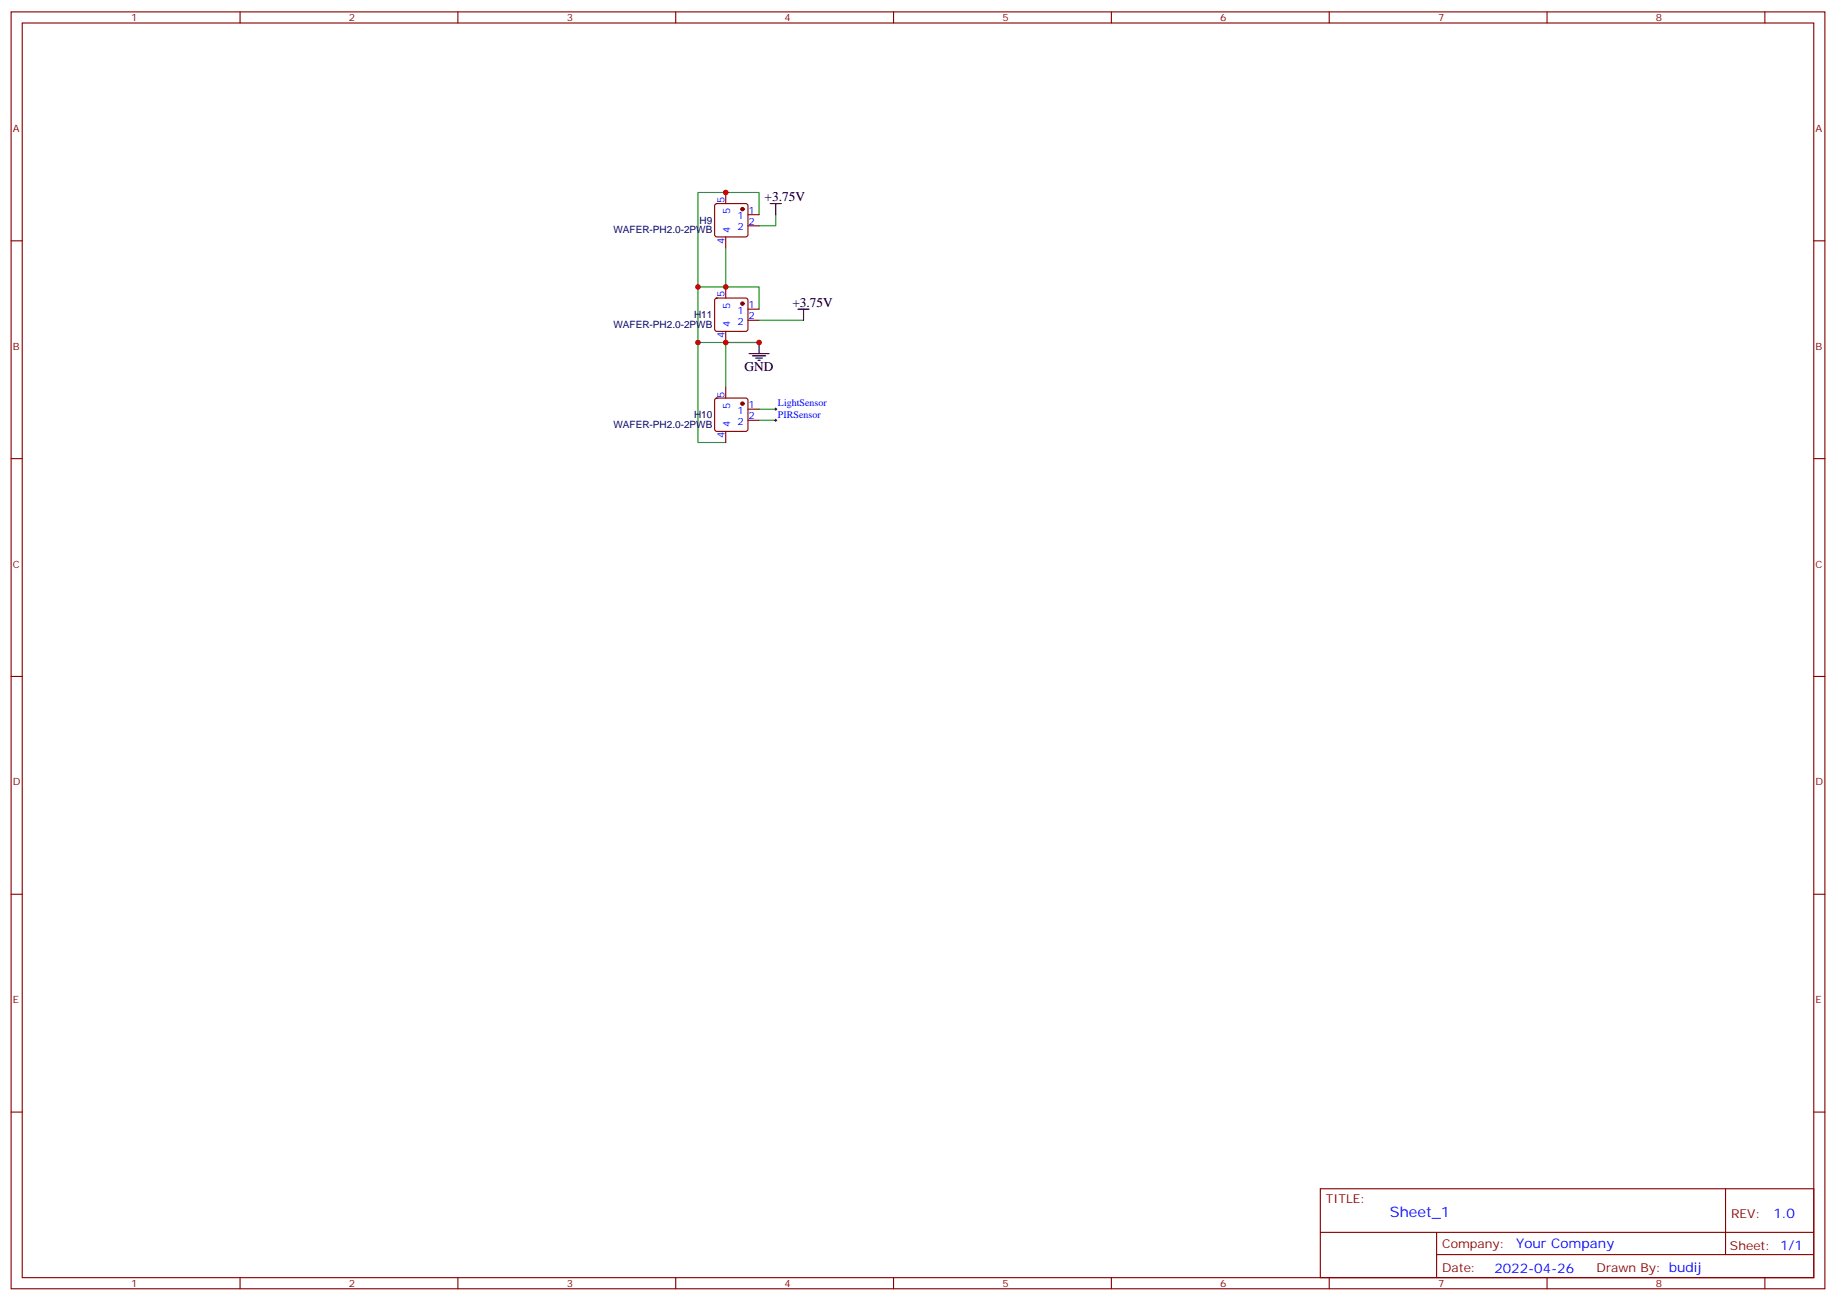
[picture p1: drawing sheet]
<svg xmlns="http://www.w3.org/2000/svg" width="583mm" height="413mm" viewBox="0 0 583 413" stroke-linecap="round" stroke-linejoin="round" font-family="sans-serif">
<g fill="none" stroke="#870000" stroke-width=".35">
<path d="M3.5 3.8h575.8v405.3h-575.8zM7.1 7.3h568.6v398.3h-568.6zM76.2 3.8v3.5M145.3 3.8v3.5M214.5 3.8v3.5M283.6 3.8v3.5M352.8 3.8v3.5M421.9 3.8v3.5M491.1 3.8v3.5M560.2 3.8v3.5M3.5 76.4h3.6M227.1 64.8l.4-.2h9.2l.5 .2 .2 .5v9.2l-.2 .5-.5 .2h-9.2l-.5-.2-.2-.5v-9.2z"/>
<path d="M230.4 61.1v3.5M230.4 75.2v3.5M237.4 68.2h3.5M237.4 71.7h3.5M575.7 76.4h3.6M227.1 94.8l.4-.2h9.2l.5 .2 .2 .5v9.2l-.2 .5-.5 .2h-9.2l-.5-.2-.2-.5v-9.2zM230.4 91.1v3.5M237.4 98.1h3.5M230.4 105.2v3.5M237.4 101.7h3.5M227.1 126.6l.4-.2h9.2l.5 .2 .2 .5v9.1l-.2 .5-.5 .2h-9.2l-.5-.2-.2-.5v-9.1zM230.4 122.8v3.6"/>
<path d="M230.4 136.9v3.6M237.4 129.9h3.5M237.4 133.4h3.5M3.5 145.6h3.6M575.7 145.6h3.6M3.5 214.7h3.6M575.7 214.7h3.6M3.5 283.9h3.6M575.7 283.9h3.6M3.5 353h3.6M575.7 353h3.6M419.1 377.4h156.6v28.2h-156.6z"/>
<path d="M547.7 377.4v20.9M419.1 391.2h156.5M456 398.3h119.6M456 391.2v14.1M76.2 405.6v3.5M145.3 405.6v3.5M214.5 405.6v3.5M283.6 405.6v3.5M352.8 405.6v3.5M421.9 405.6v3.5M491.1 405.6v3.5M560.2 405.6v3.5"/>
</g>
<path d="M230.4 78.7v12.4h-8.9v17.6h19.4h-10.5v14.1M240.9 68.2v-7.1h-19.4v30M246.2 68.2v3.5h-5.3M230.4 91.1h10.5v7M221.5 108.7v31.8h8.9M240.9 101.7h14.2M240.9 129.9h5.3M240.9 133.4h5.3" fill="none" stroke="#008700" stroke-width=".35"/>
<path d="M244.5 64.6h3.5M246.2 64.6v3.6M253.3 98.1h3.5M255.1 98.1v3.6M237.8 112.3h6.3M238.8 113h4.3M239.9 113.7h2.1M240.6 114.4h.7M240.9 108.7v3.6" fill="none" stroke="#000" stroke-width=".35"/>
<g fill="#870000" stroke="#870000" stroke-width=".35">
<circle cx="235.7" cy="66.4" r=".53"/>
<circle cx="235.7" cy="128.1" r=".53"/>
<circle cx="235.7" cy="96.4" r=".53"/>
</g>
<path d="M245.9 129.9h.7M245.9 133.4h.7M246.2 129.5v.7M246.2 133.1v.7" fill="none" stroke="#000" stroke-width=".32"/>
<g fill="#c00">
<circle cx="230.4" cy="61.1" r=".88"/>
<circle cx="221.5" cy="91.1" r=".88"/>
<circle cx="230.4" cy="91.1" r=".88"/>
<circle cx="221.5" cy="108.7" r=".88"/>
<circle cx="240.9" cy="108.7" r=".88"/>
<circle cx="230.4" cy="108.7" r=".88"/>
</g>
<text font-size="4.6" fill="#00f" x="441.2" y="386.4">Sheet_1</text>
<g font-size="4.2">
<text x="242.7" y="63.9">+3.75V</text>
<text x="251.5" y="97.4">+3.75V</text>
<text x="236.4" y="117.9">GND</text>
</g>
<g font-size="4.2" fill="#00f">
<text x="562.9" y="386.6">1.0</text>
<text x="481.3" y="396.2">Your Company</text>
<text x="474.4" y="404">2022-04-26</text>
</g>
<g font-size="3.9" fill="#800">
<text x="420.9" y="382">TITLE:</text>
<text x="549.5" y="386.6">REV:</text>
<text x="457.8" y="396.2">Company:</text>
<text x="549.1" y="396.8">Sheet: 1/1</text>
<text x="457.8" y="403.8">Date:</text>
<text x="506.8" y="403.9">Drawn By: budij</text>
</g>
<g font-size="3.2" fill="#800">
<text x="41.6" y="6.8">1</text>
<text x="110.8" y="6.8">2</text>
<text x="179.9" y="6.8">3</text>
<text x="249.1" y="6.8">4</text>
<text x="318.2" y="6.8">5</text>
<text x="387.3" y="6.8">6</text>
<text x="456.5" y="6.8">7</text>
<text x="525.6" y="6.8">8</text>
<text x="4.1" y="41.9">A</text>
<text x="576.3" y="41.9">A</text>
<text x="4.1" y="111">B</text>
<text x="576.3" y="111">B</text>
<text x="4.1" y="180.2">C</text>
<text x="576.3" y="180.2">C</text>
<text x="4.1" y="249.3">D</text>
<text x="576.3" y="249.3">D</text>
<text x="4.1" y="318.5">E</text>
<text x="576.3" y="318.5">E</text>
<text x="41.6" y="408.6">1</text>
<text x="110.8" y="408.6">2</text>
<text x="179.9" y="408.6">3</text>
<text x="249.1" y="408.6">4</text>
<text x="318.2" y="408.6">5</text>
<text x="387.3" y="408.6">6</text>
<text x="456.5" y="408.6">7</text>
<text x="525.6" y="408.6">8</text>
</g>
<g font-size="3.2" fill="#00f">
<text x="230" y="64.5" transform="rotate(-90 230 64.5)">5</text>
<text x="231.8" y="68" transform="rotate(-90 231.8 68)">5</text>
<text x="234.1" y="69.6">1</text>
<text x="237.6" y="67.8">1</text>
<text x="237.6" y="71.3">2</text>
<text x="230" y="77.4" transform="rotate(-90 230 77.4)">4</text>
<text x="231.8" y="73.9" transform="rotate(-90 231.8 73.9)">4</text>
<text x="234.1" y="73.1">2</text>
<text x="230" y="94.4" transform="rotate(-90 230 94.4)">5</text>
<text x="231.8" y="97.9" transform="rotate(-90 231.8 97.9)">5</text>
<text x="234.1" y="99.6">1</text>
<text x="237.6" y="97.8">1</text>
<text x="237.6" y="101.3">2</text>
<text x="230" y="107.4" transform="rotate(-90 230 107.4)">4</text>
<text x="231.8" y="103.9" transform="rotate(-90 231.8 103.9)">4</text>
<text x="234.1" y="103.1">2</text>
<text x="230" y="126.2" transform="rotate(-90 230 126.2)">5</text>
<text x="231.8" y="129.7" transform="rotate(-90 231.8 129.7)">5</text>
<text x="234.1" y="131.3">1</text>
<text x="237.6" y="129.5">1</text>
<text x="246.9" y="129">LightSensor</text>
<text x="231.8" y="135.6" transform="rotate(-90 231.8 135.6)">4</text>
<text x="234.1" y="134.8">2</text>
<text x="237.6" y="133.1">2</text>
<text x="246.9" y="132.5">PIRSensor</text>
<text x="230" y="139.1" transform="rotate(-90 230 139.1)">4</text>
</g>
<g font-size="3.2" fill="#000080">
<text x="222.1" y="71.1">H9</text>
<text x="194.7" y="74">WAFER-PH2.0-2PWB</text>
<text x="220.3" y="101.1">H11</text>
<text x="194.7" y="104">WAFER-PH2.0-2PWB</text>
<text x="194.7" y="135.8">WAFER-PH2.0-2PWB</text>
<text x="220.3" y="132.8">H10</text>
</g>
</svg>
